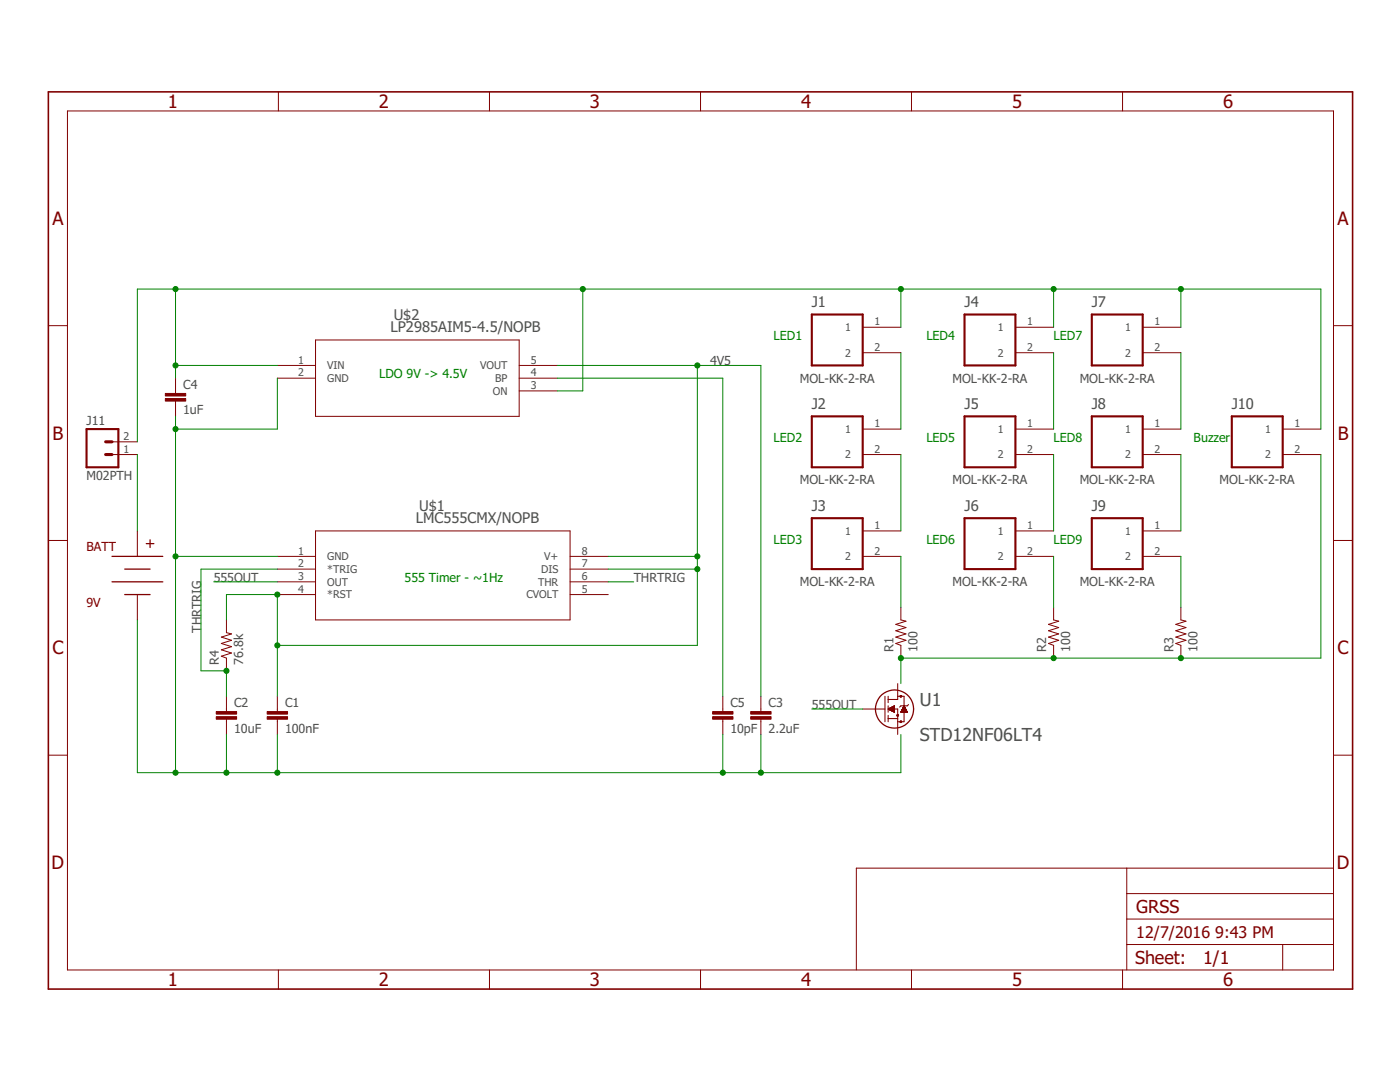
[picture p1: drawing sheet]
<svg xmlns="http://www.w3.org/2000/svg" width="279mm" height="216mm" viewBox="0 0 279 216" stroke-linecap="round" stroke-linejoin="round" font-family="sans-serif">
<g fill="none" stroke="#800000" stroke-width=".25">
<path d="M22.4 111h10.1M22.4 116.1h10.1M24.9 113.6h5.1M24.9 118.6h5.1M29.2 108.5h1.5M30 107.7v1.5"/>
<circle cx="178.5" cy="141.5" r="3.8"/>
</g>
<g fill="none" stroke="#800000" stroke-width=".2">
<path d="M55.6 18.3v3.8M97.7 18.3v3.8M139.8 18.3v3.8M181.9 18.3v3.8M224 18.3v3.8M13.5 22.1h252.6v171.4h-252.6zM9.7 65h3.8M35 75.5v3M55.4 72.9h7.6M55.4 75.5h7.6M63 67.8h40.6v15.3h-40.6zM103.6 72.9h7.6"/>
<path d="M103.6 75.5h7.6M103.6 78h7.6M172.2 70.4h7.6M172.2 65.3h7.6M202.6 70.4h7.7M202.6 65.3h7.7M228 70.4h7.7M228 65.3h7.7M266.1 65h3.8M22.4 90.7h5M22.4 88.2h5M35 80v3.1"/>
<path d="M172.2 90.7h7.6M172.2 85.6h7.6M202.6 90.7h7.7M202.6 85.6h7.7M228 90.7h7.7M228 85.6h7.7M256 90.7h7.6M256 85.6h7.6M9.7 107.8h3.8M27.4 105.9v5.1M27.4 118.6v5.1M55.4 111h7.6"/>
<path d="M55.4 113.6h7.6M55.4 116.1h7.6M55.4 118.6h7.6M63 105.9h50.8v17.8h-50.8zM113.8 111h7.6M113.8 113.6h7.6M113.8 116.1h7.6M113.8 118.6h7.6M172.2 111h7.6M172.2 105.9h7.6M202.6 111h7.7M202.6 105.9h7.7"/>
<path d="M228 111h7.7M228 105.9h7.7M266.1 107.8h3.8M45.2 123.7v2.5l1 .3-2 .6 2 .7-2 .6 2 .6-2 .7 2 .6-2 .6 1 .4v2.6M45.2 138.9v3.1M55.4 138.9v3.1M144.3 138.9v3.1M151.8 138.9v3.1M179.2 136.4v2.5M179.8 121.2v2.5l1 .3-2 .6 2 .6-2 .7 2 .6-2 .6 2 .7-2 .6 1 .4v2.5M210.3 121.2v2.5l1 .3-2 .6 2 .6-2 .7 2 .6-2 .6 2 .7-2 .6 1 .4v2.5M235.7 121.2v2.5l1 .3-2 .6 2 .6-2 .7 2 .6-2 .6 2 .7-2 .6 1 .4v2.5"/>
<path d="M9.7 150.7h3.8M45.2 143.5v3.1M55.4 143.5v3.1M144.3 143.5v3.1M151.8 143.5v3.1M172.2 141.5h2.5M177.2 141.5h1.3M177.2 141.5l1.3 .6M177.3 141.5h1.2M177.4 141.5h1.1M177.4 141.4h1.1M177.5 141.6h1"/>
<path d="M177.5 141.4h1M177.6 141.3h.9M177.7 141.7h.8M177.7 141.3h.8M177.8 141.2h.7M177.8 141.8h.7M177.9 141.2h.6M178 141.8h.5M178 141.1h.5M178 141.9h.5M178.1 141.1h.4M178.1 141.9h.4"/>
<path d="M178.2 141h.3M178.2 142h.3M178.3 141h.2M178.4 142h.1M178.4 140.9h.1M178.4 142.1h.1M178.5 140.9h.1M178.5 140.8l-1.3 .7M178.5 140.8v1.3M179.2 144v2.6M179.8 142h1.2M179.9 142h1.1"/>
<path d="M179.9 141.9l1.1 .1M179.9 141.9h1.1M179.9 141.9h1M179.9 141.8h1M180 141.7l.9 .1M180 141.7h.9M180 141.6l.8 .1M180 141.6h.8M180.1 141.6h.7M180.1 141.5h.7M180.1 141.4l.6 .1M180.1 141.4h.6"/>
<path d="M180.2 141.4h.5M180.2 141.3h.5M180.2 141.3h.4M180.3 141.2h.3M180.3 141.1l.3 .1M180.3 141.1h.3M180.3 141.1h.2M180.3 141h.2M180.4 141h.1M180.4 140.9h.1M180.4 140.8l.7 1.3h-1.3zM266.1 150.7h3.8"/>
<path d="M224.9 173.2v20.3M224.9 178.3h41.2M266.1 173.2h-95.2v20.3M55.6 193.5v3.9M97.7 193.5v3.9M139.8 193.5v3.9M181.9 193.5v3.9M224 193.5v3.9M224.9 188.5h41.2M224.9 183.4h41.2M256 188.5v5"/>
</g>
<path d="M176.6 138.9v5.1M177.2 138.9v1.3M177.2 139.6h2v-.7h1.2v1.9M174.7 141.5h1.9M177.2 140.8v1.3M177.2 142.7v1.3M177.2 143.4h2M178.5 141.5h.7v2.5h1.2v-1.9M181.3 140.6l-.2 .2h-1.3l-.3 .3" fill="none" stroke="#800000" stroke-width=".21"/>
<path d="M179.8 138.9h.1M179.1 142.7h.1M179.8 144h.1" fill="none" stroke="#800000" stroke-width=".51"/>
<path d="M162 62.8h10.2v10.1h-10.2zM192.5 62.8h10.1v10.1h-10.1zM217.9 62.8h10.1v10.1h-10.1zM17.3 85.6h6.3v7.6h-6.3zM162 83.1h10.2v10.1h-10.2zM192.5 83.1h10.1v10.1h-10.1zM217.9 83.1h10.1v10.1h-10.1zM245.8 83.1h10.2v10.1h-10.2zM162 103.4h10.2v10.2h-10.2zM192.5 103.4h10.1v10.2h-10.1zM217.9 103.4h10.1v10.2h-10.1z" fill="none" stroke="#800000" stroke-width=".42"/>
<g fill="#800000" stroke="#800000" stroke-width=".2">
<path d="M53.3 143h4.1v.5h-4.1z"/>
<path d="M53.3 142h4.1v.5h-4.1z"/>
<path d="M43.2 143h4v.5h-4z"/>
<path d="M43.2 142h4v.5h-4z"/>
<path d="M149.8 143h4.1v.5h-4.1z"/>
<path d="M149.8 142h4.1v.5h-4.1z"/>
<path d="M33 79.5h4.1v.5h-4.1z"/>
<path d="M33 78.5h4.1v.5h-4.1z"/>
<path d="M142.2 143h4.1v.5h-4.1z"/>
<path d="M142.2 142h4.1v.5h-4.1z"/>
</g>
<path d="M21.1 88.2h1.3M21.1 90.7h1.3" fill="none" stroke="#800000" stroke-width=".61"/>
<path d="M9.7 18.3h260.2v179.1h-260.2z" fill="none" stroke="#800000" stroke-width=".32"/>
<g fill="none" stroke="#008000" stroke-width=".2">
<path d="M35 57.7v17.8M116.3 57.7v20.3h-5.1M179.8 57.7v7.6M210.3 57.7v7.6M235.7 57.7v7.6M35 72.9h20.4M55.4 75.5v10.1h-20.4M111.2 72.9h40.6v66M111.2 75.5h33.1v63.4M139.2 72.9v55.9h-83.8M179.8 70.4v15.2M210.3 70.4v15.2"/>
<path d="M235.7 70.4v15.2M27.4 90.7v15.2M35 83.1v71.1M179.8 90.7v15.2M210.3 90.7v15.2M235.7 90.7v15.2M263.6 85.6v-27.9h-236.2v30.5M263.6 90.7v40.6h-83.8v5.1M35 111h20.4M42.7 116.1h12.7M55.4 113.6h-15.3v20.3h5.1v5M121.4 113.6h17.8"/>
<path d="M121.4 111h17.8M121.4 116.1h5.1M179.8 111v10.2M210.3 111v10.2M235.7 111v10.2M27.4 123.7v30.5h152.4v-7.6M45.2 123.7v-5.1h10.2v20.3M45.2 146.6v7.6M55.4 146.6v7.6M144.3 146.6v7.6M151.8 146.6v7.6M162 141.5h10.2"/>
</g>
<g fill="#008000" stroke="#008000" stroke-width=".2">
<circle cx="55.4" cy="128.8" r=".51"/>
<circle cx="139.2" cy="113.6" r=".51"/>
<circle cx="139.2" cy="72.9" r=".51"/>
<circle cx="55.4" cy="118.6" r=".51"/>
<circle cx="139.2" cy="111" r=".51"/>
<circle cx="35" cy="72.9" r=".51"/>
<circle cx="35" cy="57.7" r=".51"/>
<circle cx="210.3" cy="57.7" r=".51"/>
<circle cx="235.7" cy="57.7" r=".51"/>
<circle cx="116.3" cy="57.7" r=".51"/>
<circle cx="179.8" cy="57.7" r=".51"/>
<circle cx="35" cy="111" r=".51"/>
<circle cx="151.8" cy="154.2" r=".51"/>
<circle cx="144.3" cy="154.2" r=".51"/>
<circle cx="55.4" cy="154.2" r=".51"/>
<circle cx="45.2" cy="154.2" r=".51"/>
<circle cx="35" cy="154.2" r=".51"/>
<circle cx="35" cy="85.6" r=".51"/>
<circle cx="45.2" cy="133.9" r=".51"/>
<circle cx="235.7" cy="131.3" r=".51"/>
<circle cx="210.3" cy="131.3" r=".51"/>
<circle cx="179.8" cy="131.3" r=".51"/>
</g>
<g font-size="3.7" fill="#800000">
<text x="33.5" y="21.5">1</text>
<text x="75.6" y="21.5">2</text>
<text x="117.7" y="21.5">3</text>
<text x="159.9" y="21.5">4</text>
<text x="202" y="21.5">5</text>
<text x="244.1" y="21.5">6</text>
<text x="10.4" y="44.9">A</text>
<text x="266.9" y="44.9">A</text>
<text x="10.5" y="87.7">B</text>
<text x="267" y="87.7">B</text>
<text x="10.4" y="130.6">C</text>
<text x="266.9" y="130.6">C</text>
<text x="10.3" y="173.4">D</text>
<text x="266.8" y="173.4">D</text>
<text x="33.5" y="196.7">1</text>
<text x="75.6" y="196.7">2</text>
<text x="117.7" y="196.7">3</text>
<text x="159.9" y="196.7">4</text>
<text x="202" y="196.7">5</text>
<text x="244.1" y="196.7">6</text>
</g>
<g font-size="3.6" fill="#505050">
<text x="183.6" y="140.8">U1</text>
<text x="183.6" y="147.8">STD12NF06LT4</text>
</g>
<g font-size="3.6" fill="#800000">
<text x="226.8" y="182.1">GRSS</text>
<text x="226.5" y="192.4">Sheet:</text>
<text x="240.1" y="192.3">1/1</text>
</g>
<g font-size="3.2" fill="#800000">
<text x="226.8" y="187.2">12/7/2016</text>
<text x="242.5" y="187.2">9:43 PM</text>
</g>
<g font-size="2.9" fill="#505050">
<text x="78.6" y="63.8">U$2</text>
<text x="162" y="61.3">J1</text>
<text x="192.5" y="61.3">J4</text>
<text x="217.9" y="61.3">J7</text>
<text x="77.9" y="66.3">LP2985AIM5-4.5/NOPB</text>
<text x="162" y="81.6">J2</text>
<text x="192.5" y="81.6">J5</text>
<text x="217.9" y="81.6">J8</text>
<text x="245.8" y="81.6">J10</text>
<text x="83.6" y="101.9">U$1</text>
<text x="162" y="101.9">J3</text>
<text x="192.5" y="101.9">J6</text>
<text x="217.9" y="101.9">J9</text>
<text x="83" y="104.4">LMC555CMX/NOPB</text>
</g>
<g font-size="2.5" fill="#008000">
<text x="154.4" y="67.8">LED1</text>
<text x="184.9" y="67.8">LED4</text>
<text x="210.3" y="67.8">LED7</text>
<text x="75.7" y="75.5">LDO 9V -&gt; 4.5V</text>
<text x="154.4" y="88.2">LED2</text>
<text x="184.9" y="88.2">LED5</text>
<text x="210.3" y="88.2">LED8</text>
<text x="238.2" y="88.2">Buzzer</text>
<text x="154.4" y="108.5">LED3</text>
<text x="184.9" y="108.5">LED6</text>
<text x="210.3" y="108.5">LED9</text>
<text x="80.8" y="116.1">555 Timer - ~1Hz</text>
</g>
<g font-size="2.5" fill="#505050">
<text x="36.6" y="77.6">C4</text>
<text x="141.7" y="72.9">4V5</text>
<text x="159.6" y="76.3">MOL-KK-2-RA</text>
<text x="190.1" y="76.3">MOL-KK-2-RA</text>
<text x="215.5" y="76.3">MOL-KK-2-RA</text>
<text x="36.6" y="82.7">1uF</text>
<text x="17.3" y="84.9">J11</text>
<text x="17.3" y="95.8">M02PTH</text>
<text x="159.6" y="96.7">MOL-KK-2-RA</text>
<text x="190.1" y="96.7">MOL-KK-2-RA</text>
<text x="215.5" y="96.7">MOL-KK-2-RA</text>
<text x="243.4" y="96.7">MOL-KK-2-RA</text>
<text x="42.7" y="116.1">555OUT</text>
<text x="126.5" y="116.1">THRTRIG</text>
<text x="159.6" y="117">MOL-KK-2-RA</text>
<text x="190.1" y="117">MOL-KK-2-RA</text>
<text x="215.5" y="117">MOL-KK-2-RA</text>
<text x="40.1" y="126.2" transform="rotate(-90 40.1 126.2)">THRTRIG</text>
<text x="178.3" y="130.1" transform="rotate(-90 178.3 130.1)">R1</text>
<text x="183.1" y="130.1" transform="rotate(-90 183.1 130.1)">100</text>
<text x="208.8" y="130.1" transform="rotate(-90 208.8 130.1)">R2</text>
<text x="213.6" y="130.1" transform="rotate(-90 213.6 130.1)">100</text>
<text x="234.2" y="130.1" transform="rotate(-90 234.2 130.1)">R3</text>
<text x="239" y="130.1" transform="rotate(-90 239 130.1)">100</text>
<text x="43.7" y="132.6" transform="rotate(-90 43.7 132.6)">R4</text>
<text x="48.5" y="132.6" transform="rotate(-90 48.5 132.6)">76.8k</text>
<text x="46.7" y="141.1">C2</text>
<text x="56.9" y="141.1">C1</text>
<text x="145.8" y="141.1">C5</text>
<text x="153.4" y="141.1">C3</text>
<text x="162" y="141.5">555OUT</text>
<text x="46.7" y="146.2">10uF</text>
<text x="56.9" y="146.2">100nF</text>
<text x="145.8" y="146.2">10pF</text>
<text x="153.4" y="146.2">2.2uF</text>
</g>
<g font-size="2.5" fill="#800000">
<text x="17.3" y="110">BATT</text>
<text x="17.3" y="121.2">9V</text>
</g>
<g font-size="2.1" fill="#505050">
<text x="174.5" y="64.9">1</text>
<text x="205" y="64.9">1</text>
<text x="230.4" y="64.9">1</text>
<text x="168.7" y="71.1">2</text>
<text x="168.7" y="66.1">1</text>
<text x="174.5" y="70">2</text>
<text x="199.1" y="71.1">2</text>
<text x="199.1" y="66.1">1</text>
<text x="205" y="70">2</text>
<text x="224.5" y="71.1">2</text>
<text x="224.5" y="66.1">1</text>
<text x="230.4" y="70">2</text>
<text x="59.5" y="72.6">1</text>
<text x="59.5" y="75.1">2</text>
<text x="65.3" y="73.7">VIN</text>
<text x="65.3" y="76.2">GND</text>
<text x="95.9" y="73.7">VOUT</text>
<text x="98.8" y="76.2">BP</text>
<text x="105.9" y="77.6">3</text>
<text x="105.9" y="75.1">4</text>
<text x="105.9" y="72.6">5</text>
<text x="98.4" y="78.8">ON</text>
<text x="24.7" y="87.8">2</text>
<text x="168.7" y="86.4">1</text>
<text x="174.5" y="85.3">1</text>
<text x="199.1" y="86.4">1</text>
<text x="205" y="85.3">1</text>
<text x="224.5" y="86.4">1</text>
<text x="230.4" y="85.3">1</text>
<text x="252.5" y="86.4">1</text>
<text x="258.3" y="85.3">1</text>
<text x="24.7" y="90.3">1</text>
<text x="168.7" y="91.5">2</text>
<text x="174.5" y="90.3">2</text>
<text x="199.1" y="91.5">2</text>
<text x="205" y="90.3">2</text>
<text x="224.5" y="91.5">2</text>
<text x="230.4" y="90.3">2</text>
<text x="252.5" y="91.5">2</text>
<text x="258.3" y="90.3">2</text>
<text x="168.7" y="106.7">1</text>
<text x="174.5" y="105.6">1</text>
<text x="199.1" y="106.7">1</text>
<text x="205" y="105.6">1</text>
<text x="224.5" y="106.7">1</text>
<text x="230.4" y="105.6">1</text>
<text x="59.5" y="110.7">1</text>
<text x="59.5" y="113.2">2</text>
<text x="65.3" y="111.8">GND</text>
<text x="108.6" y="111.8">V+</text>
<text x="116.1" y="113.2">7</text>
<text x="116.1" y="110.7">8</text>
<text x="168.7" y="111.8">2</text>
<text x="174.5" y="110.7">2</text>
<text x="199.1" y="111.8">2</text>
<text x="205" y="110.7">2</text>
<text x="224.5" y="111.8">2</text>
<text x="230.4" y="110.7">2</text>
<text x="59.5" y="115.7">3</text>
<text x="59.5" y="118.3">4</text>
<text x="65.3" y="114.3">*TRIG</text>
<text x="65.3" y="116.9">OUT</text>
<text x="65.3" y="119.4">*RST</text>
<text x="105.1" y="119.4">CVOLT</text>
<text x="107.4" y="116.9">THR</text>
<text x="108" y="114.3">DIS</text>
<text x="116.1" y="118.3">5</text>
<text x="116.1" y="115.7">6</text>
</g>
</svg>
